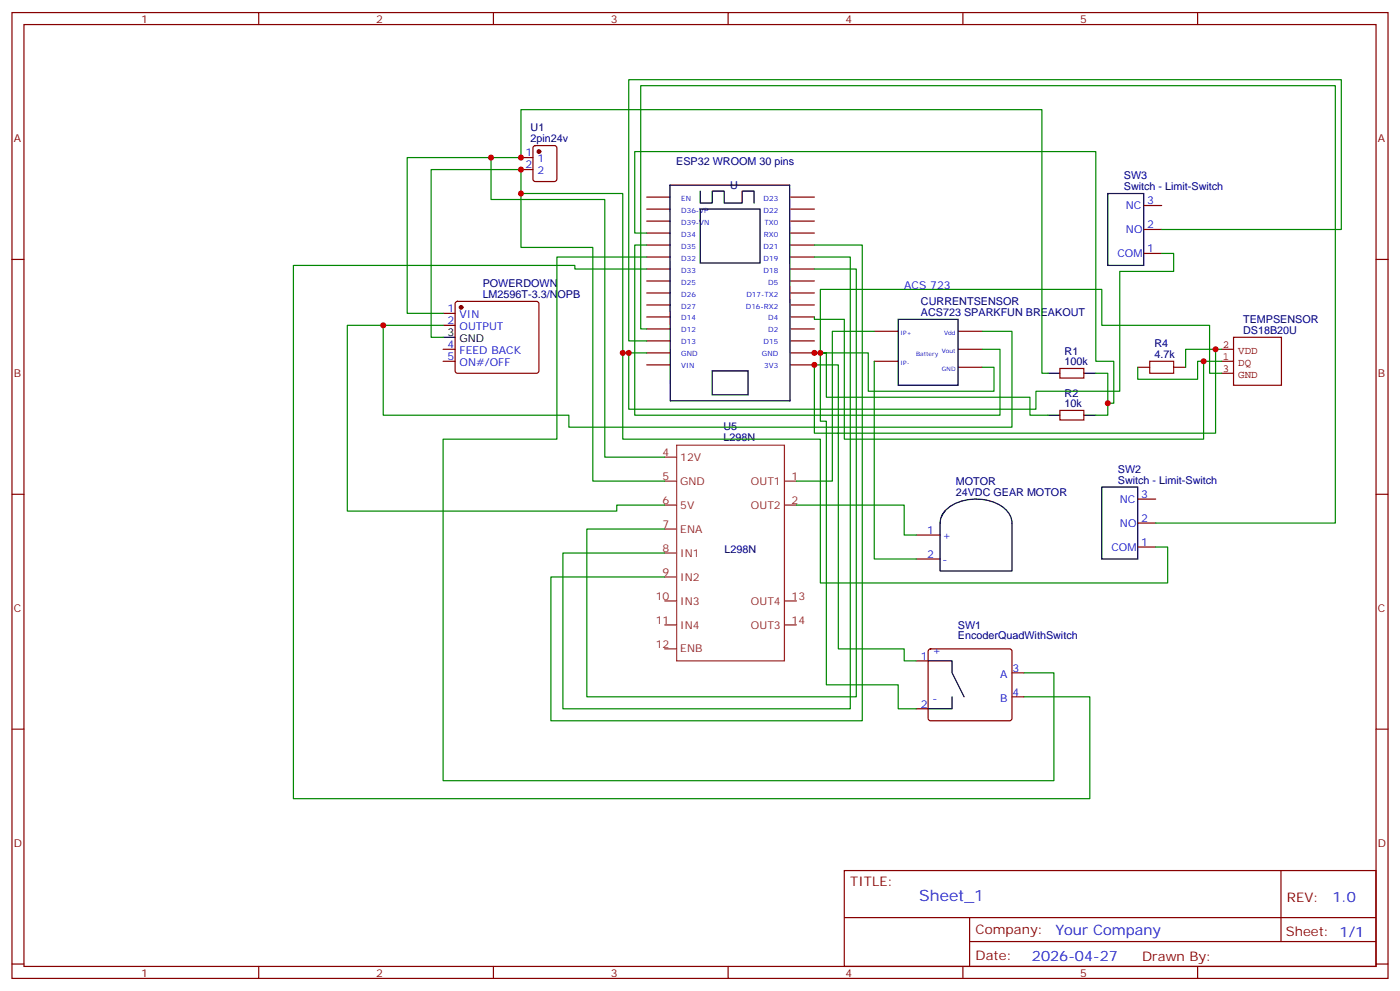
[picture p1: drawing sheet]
<svg xmlns="http://www.w3.org/2000/svg" width="412mm" height="292mm" viewBox="0 0 412 292" stroke-linecap="round" stroke-linejoin="round" font-family="sans-serif">
<g fill="none" stroke="#870000" stroke-width=".35">
<path d="M3.5 3.7h405.4v284.3h-405.4zM7.1 7.2h398.2v277.3h-398.2zM76.2 3.7v3.5M145.3 3.7v3.5M214.5 3.7v3.5M283.6 3.7v3.5M352.8 3.7v3.5M153.5 46.4h3.5M153.5 49.9h3.5M157.2 43.1l.5-.2h5.6l.7 .4v9.4l-.4 .7h-5.9l-.7-.4v-9.4zM190.5 58h6.9M232.9 58h7"/>
<path d="M3.5 76.4h3.6M190.5 61.6h6.9M190.5 65.1h6.9M190.5 68.6h6.9M190.5 72.1h6.9M190.5 75.7h6.9M190.5 79.2h6.9M232.9 61.6h7M232.9 65.1h7M232.9 68.6h7M232.9 72.1h7M232.9 75.7h7"/>
<path d="M232.9 79.2h7M336.9 74.6h5.3M336.9 67.6h5.3M336.9 60.5h5.3M405.3 76.4h3.6M130.5 92.3h3.6M130.5 95.8h3.6M134.3 88.9l.5-.2h23.2l.5 .2 .2 .5v19.8l-.2 .5-.5 .2h-23.2l-.5-.2-.2-.5v-19.8zM190.5 82.7h6.9M190.5 86.3h6.9M190.5 89.8h6.9M190.5 93.3h6.9"/>
<path d="M190.5 96.8h6.9M232.9 82.7h7M232.9 86.3h7M232.9 89.8h7M232.9 93.3h7M232.9 96.8h7M257.5 97.5h7.1M282.2 97.5h7.1M130.5 102.8h3.6M130.5 106.4h3.6M190.5 100.4h6.9M190.5 103.9h6.9"/>
<path d="M190.5 107.4h6.9M232.9 100.4h7M232.9 103.9h7M232.9 107.4h7M257.5 106.4h7.1M282.2 108.1h7.1M282.2 102.8h7.1M312.2 108.5h7.1v2.8h-7.1zM335.1 108.1h3.6M345.7 108.1h3.5M312.2 120.8h7.1v2.8h-7.1zM3.5 145.5h3.6"/>
<path d="M269.9 157.5h7M335.1 154h5.3M335.1 146.9h5.3M405.3 145.5h3.6M269.9 164.6h7M335.1 161h5.3M269.9 194.6h3.5M273.6 191.2l.5-.2h23.3l.5 .2 .2 .5v19.8l-.2 .5-.5 .2h-23.3l-.5-.2-.2-.5v-19.8zM298.1 198.1h3.5M3.5 214.7h3.6M269.9 208.7h3.5M298.1 205.1h3.5"/>
<path d="M405.3 214.7h3.6M248.7 256.3h156.6v28.2h-156.6zM377.3 256.3v20.9M248.7 270.1h156.5M285.6 277.2h119.6M285.6 270.1v14.2M3.5 283.8h3.6M76.2 284.5v3.5M145.3 284.5v3.5M214.5 284.5v3.5M283.6 284.5v3.5M352.8 284.5v3.5"/>
<path d="M405.3 283.8h3.6"/>
</g>
<g fill="none" stroke="#000" stroke-width=".35">
<path d="M197.3 54.5h35.3l.1 63.5h-35.3zM206.3 56.3v3.5h3.5v-3.5h3.5v3.5h5.3v-3.5h3.5v3.5M326.3 57h10.6v21.1h-10.6zM206.3 61.6h17.6v15.8h-17.6zM130.5 99.3h3.6M264.6 94h17.6v19.4h-17.6zM209.8 109.2h10.6v7h-10.6zM308.7 109.9h3.5M319.3 109.9h3.5M308.7 122.2h3.5M319.3 122.2h3.5M278.3 150.5l-.7 1.1-.6 1.8-.1 14.7h21.2v-14.1a7.1 7.1 0 0 0-5.4-6.2 13.9 13.9 0 0 0-14.4 2.7l-1 1.6"/>
<path d="M324.6 143.4h10.5v21.2h-10.5zM273.4 194.6h7.1v3.5l3.5 7M280.5 205.1v3.6h-7.1"/>
</g>
<g fill="#870000" stroke="#870000" stroke-width=".35">
<circle cx="135.8" cy="90.5" r=".53"/>
<circle cx="158.7" cy="44.6" r=".53"/>
</g>
<g fill="none" stroke="#8c2424" stroke-width=".35">
<path d="M195.8 134.6h3.5M195.8 141.6h3.5M195.8 155.8h3.5M195.8 148.7h3.5M231.1 141.6h3.5M231.1 148.7h3.5M195.8 162.8h3.5M195.8 169.9h3.5M195.8 176.9h3.5M231.1 176.9h3.5M195.8 191h3.5M195.8 184h3.5"/>
<path d="M231.1 184h3.5"/>
</g>
<path d="M199.3 131.1h31.8v63.5h-31.8z" fill="none" stroke="#933" stroke-width=".35"/>
<path d="M363.4 99.3h14.1v14.1h-14.1zM359.8 106.4h3.6M359.8 109.9h3.6M359.8 102.8h3.6" fill="none" stroke="#850000" stroke-width=".35"/>
<path d="M338.7 106.4h7v3.5h-7z" fill="none" stroke="#a10000" stroke-width=".35"/>
<g fill="none" stroke="#008700" stroke-width=".35">
<path d="M144.6 46.4v12.3h33.6v75.9h17.6M153.5 57h29.9v46.9h7.1M190.5 72.1h-3.5v50.1h107.6v-19.4h-5.3M190.5 75.7h-26.5v53.6h-33.5v100.5h179.9v-31.7h-8.8M190.5 68.6h-3.5v-24h135.8v61.8h5.3v12.3h-1.8M190.5 79.2h-21.2v-1.1h-82.9v157h234.6v-30h-19.4M239.9 79.2h12.3v125.9h-79.3v-49.3h22.9M239.9 75.7h10.6v133h-84.7v-45.9h30M239.9 72.1h14.1v140.1h-91.7v-42.3h33.5M342.2 74.6h3.5v5.3h-15.9v35.3h-24.6v5.3h-120v-16.6M342.2 67.6h52.9v-44.1h-209.9v76.9h5.3M112.9 95.8v26.4h54.7v3.6h130.5v-28.3h-8.8"/>
<path d="M130.5 92.3h-10.6v-45.9h33.6v-14.1h153.4v77.6h1.8M130.5 99.3h-3.5v-49.4h26.5v22.9h21.1v68.8h21.2M130.5 95.8h-28.2v54.7h79.4v-1.8h14.1M190.5 96.8h-1.8v-71.6h204.6v128.8h-52.9M239.9 93.3v.7h8.8v35.3h105.8v-22.9M257.5 97.5h-12.3v44.1h-10.6M183.4 103.9v25.4h58.3v42.3h102.3v-10.6h-3.6M257.5 106.4v58.2h12.4M289.3 108.1h3.5v7.1h-37v-11.3h-15.9h3.5v13h60v5.3h5.3M322.8 109.9h3.5v12.3h-3.5M358.1 102.8v24.7h-118.2v-20.1h7v83.6h19.4v3.6h3.6M359.8 102.8h-10.6v5.3"/>
<path d="M359.8 106.4h-7v5.3h-17.7v-3.6M359.8 109.9h-3.5v-14.1h-31.7v-10.6h-82.9v38.8h1.7v77.6h21.2v7.1h5.3M234.6 148.7h31.7v8.8h3.6"/>
</g>
<g fill="#c00">
<circle cx="144.6" cy="46.4" r=".88"/>
<circle cx="153.5" cy="46.4" r=".88"/>
<circle cx="153.5" cy="49.9" r=".88"/>
<circle cx="358.1" cy="102.8" r=".88"/>
<circle cx="354.5" cy="106.4" r=".88"/>
<circle cx="153.5" cy="57" r=".88"/>
<circle cx="183.4" cy="103.9" r=".88"/>
<circle cx="112.9" cy="95.8" r=".88"/>
<circle cx="326.3" cy="118.7" r=".88"/>
<circle cx="239.9" cy="107.4" r=".88"/>
<circle cx="239.9" cy="103.9" r=".88"/>
<circle cx="241.7" cy="103.9" r=".88"/>
<circle cx="185.2" cy="103.9" r=".88"/>
</g>
<text font-size="4.6" fill="#00f" x="270.8" y="265.3">Sheet_1</text>
<g font-size="4.2" fill="#00f">
<text x="392.5" y="265.6">1.0</text>
<text x="310.9" y="275.1">Your Company</text>
<text x="304" y="282.9">2026-04-27</text>
</g>
<g font-size="3.9" fill="#800">
<text x="250.5" y="260.9">TITLE:</text>
<text x="379.1" y="265.6">REV:</text>
<text x="287.4" y="275.1">Company:</text>
<text x="378.7" y="275.7">Sheet: 1/1</text>
<text x="287.4" y="282.8">Date:</text>
<text x="336.4" y="282.8">Drawn By:</text>
</g>
<g font-size="3.2" fill="#800">
<text x="41.6" y="6.7">1</text>
<text x="110.8" y="6.7">2</text>
<text x="179.9" y="6.7">3</text>
<text x="249.1" y="6.7">4</text>
<text x="318.2" y="6.7">5</text>
<text x="4.1" y="41.8">A</text>
<text x="405.9" y="41.8">A</text>
<text x="4.1" y="110.9">B</text>
<text x="405.9" y="110.9">B</text>
<text x="4.1" y="180.1">C</text>
<text x="405.9" y="180.1">C</text>
<text x="4.1" y="249.2">D</text>
<text x="405.9" y="249.2">D</text>
<text x="41.6" y="287.5">1</text>
<text x="110.8" y="287.5">2</text>
<text x="179.9" y="287.5">3</text>
<text x="249.1" y="287.5">4</text>
<text x="318.2" y="287.5">5</text>
</g>
<g font-size="3.2" fill="#000080">
<text x="156.3" y="41.8">2pin24v</text>
<text x="156.3" y="38.6">U1</text>
<text x="199.2" y="48.5">ESP32 WROOM 30 pins</text>
<text x="331" y="52.7">SW3</text>
<text x="215.1" y="55.5">U</text>
<text x="331" y="55.9">Switch - Limit-Switch</text>
<text x="142.2" y="87.7">LM2596T-3.3/NOPB</text>
<text x="142.2" y="84.5">POWERDOWN</text>
<text x="271.3" y="89.8">CURRENTSENSOR</text>
<text x="271.3" y="93">ACS723 SPARKFUN BREAKOUT</text>
<text x="366.2" y="95">TEMPSENSOR</text>
<text x="366.2" y="98.2">DS18B20U</text>
<text x="313.6" y="107.4">100k</text>
<text x="313.6" y="104.5">R1</text>
<text x="340.1" y="105.3">4.7k</text>
<text x="340.1" y="102.1">R4</text>
<text x="313.6" y="119.8">10k</text>
<text x="313.6" y="116.8">R2</text>
<text x="213.1" y="129.9">L298N</text>
<text x="213.1" y="126.7">U5</text>
<text x="281.5" y="142.7">MOTOR</text>
<text x="329.3" y="142.3">Switch - Limit-Switch</text>
<text x="329.3" y="139.2">SW2</text>
<text x="281.5" y="145.9">24VDC GEAR MOTOR</text>
<text x="213.4" y="162.8">L298N</text>
<text x="282.2" y="185">SW1</text>
<text x="282.2" y="188.2">EncoderQuadWithSwitch</text>
</g>
<g font-size="3.2" fill="#00f">
<text x="154.8" y="46">1</text>
<text x="158.3" y="47.8">1</text>
<text x="154.8" y="49.6">2</text>
<text x="158.3" y="51.3">2</text>
<text x="331.6" y="61.6">NC</text>
<text x="338" y="60.1">3</text>
<text x="331.7" y="68.6">NO</text>
<text x="338" y="67.2">2</text>
<text x="329.2" y="75.7">COM</text>
<text x="338" y="74.3">1</text>
<text x="266.3" y="85.2">ACS 723</text>
<text x="131.9" y="91.9">1</text>
<text x="131.9" y="95.4">2</text>
<text x="135.4" y="93.7">VIN</text>
<text x="135.4" y="97.2">OUTPUT</text>
<text x="131.9" y="102.5">4</text>
<text x="131.9" y="106">5</text>
<text x="135.4" y="104.2">FEED BACK</text>
<text x="135.4" y="107.8">ON#/OFF</text>
<text x="329.8" y="148">NC</text>
<text x="336.2" y="146.6">3</text>
<text x="329.9" y="155">NO</text>
<text x="336.2" y="153.6">2</text>
<text x="273.1" y="157.2">1</text>
<text x="277.6" y="158.6">+</text>
<text x="336.2" y="160.7">1</text>
<text x="273.1" y="164.2">2</text>
<text x="277.6" y="165.6">-</text>
<text x="327.4" y="162.1">COM</text>
<text x="271.2" y="194.2">1</text>
<text x="274.7" y="192.4">+</text>
<text x="298.3" y="197.7">3</text>
<text x="294.6" y="199.5">A</text>
<text x="271.2" y="208.3">2</text>
<text x="274.7" y="206.6">-</text>
<text x="294.6" y="206.6">B</text>
<text x="298.3" y="204.8">4</text>
</g>
<g font-size="3.2">
<text x="131.9" y="99">3</text>
<text x="135.4" y="100.7">GND</text>
</g>
<g font-size="3.2" fill="#840000">
<text x="360.2" y="106">1</text>
<text x="360.2" y="102.5">2</text>
<text x="364.8" y="107.9">DQ</text>
<text x="364.8" y="104.3">VDD</text>
<text x="360.2" y="109.5">3</text>
<text x="364.8" y="111.4">GND</text>
</g>
<g font-size="3.2" fill="#8d2323">
<text x="195.2" y="134.2">4</text>
<text x="200.4" y="135.6">12V</text>
<text x="195.2" y="141.3">5</text>
<text x="200.4" y="142.7">GND</text>
<text x="221.2" y="142.7">OUT1</text>
<text x="233.2" y="141.3">1</text>
<text x="195.2" y="148.3">6</text>
<text x="200.4" y="149.8">5V</text>
<text x="221.2" y="149.8">OUT2</text>
<text x="233.2" y="148.3">2</text>
<text x="195.2" y="155.4">7</text>
<text x="200.4" y="156.8">ENA</text>
<text x="195.2" y="162.5">8</text>
<text x="200.4" y="163.9">IN1</text>
<text x="195.2" y="169.5">9</text>
<text x="200.4" y="170.9">IN2</text>
<text x="193.2" y="176.6">10</text>
<text x="200.4" y="178">IN3</text>
<text x="221.2" y="178">OUT4</text>
<text x="233.2" y="176.6">13</text>
<text x="193.2" y="183.6">11</text>
<text x="200.4" y="185">IN4</text>
<text x="221.2" y="185">OUT3</text>
<text x="233.2" y="183.6">14</text>
<text x="193.2" y="190.7">12</text>
<text x="200.4" y="192.1">ENB</text>
</g>
<g font-size="2.1" fill="#00f">
<text x="200.7" y="59.1">EN</text>
<text x="224.9" y="59.1">D23</text>
<text x="200.7" y="62.6">D36-VP</text>
<text x="224.9" y="62.6">D22</text>
<text x="200.7" y="66.1">D39-VN</text>
<text x="200.7" y="69.7">D34</text>
<text x="225" y="69.7">RX0</text>
<text x="225.2" y="66.1">TX0</text>
<text x="200.7" y="73.2">D35</text>
<text x="200.7" y="76.7">D32</text>
<text x="224.9" y="73.2">D21</text>
<text x="224.9" y="76.7">D19</text>
<text x="200.7" y="80.2">D33</text>
<text x="200.7" y="83.8">D25</text>
<text x="224.9" y="80.2">D18</text>
<text x="226.3" y="83.8">D5</text>
<text x="200.7" y="87.3">D26</text>
<text x="219.9" y="87.3">D17-TX2</text>
<text x="200.7" y="90.8">D27</text>
<text x="200.7" y="94.4">D14</text>
<text x="219.7" y="90.8">D16-RX2</text>
<text x="226.3" y="94.4">D4</text>
<text x="200.7" y="97.9">D12</text>
<text x="200.7" y="101.4">D13</text>
<text x="224.9" y="101.4">D15</text>
<text x="226.3" y="97.9">D2</text>
<text x="200.7" y="104.9">GND</text>
<text x="224.4" y="104.9">GND</text>
<text x="200.7" y="108.5">VIN</text>
<text x="225.1" y="108.5">3V3</text>
</g>
<g font-size="1.8" fill="#00f">
<text x="265.3" y="98.6">IP+</text>
<text x="278.1" y="98.6">Vdd</text>
<text x="265.3" y="107.4">IP-</text>
<text x="269.9" y="104.7">Battery</text>
<text x="277.4" y="103.9">Vout</text>
<text x="277.5" y="109.2">GND</text>
</g>
</svg>
